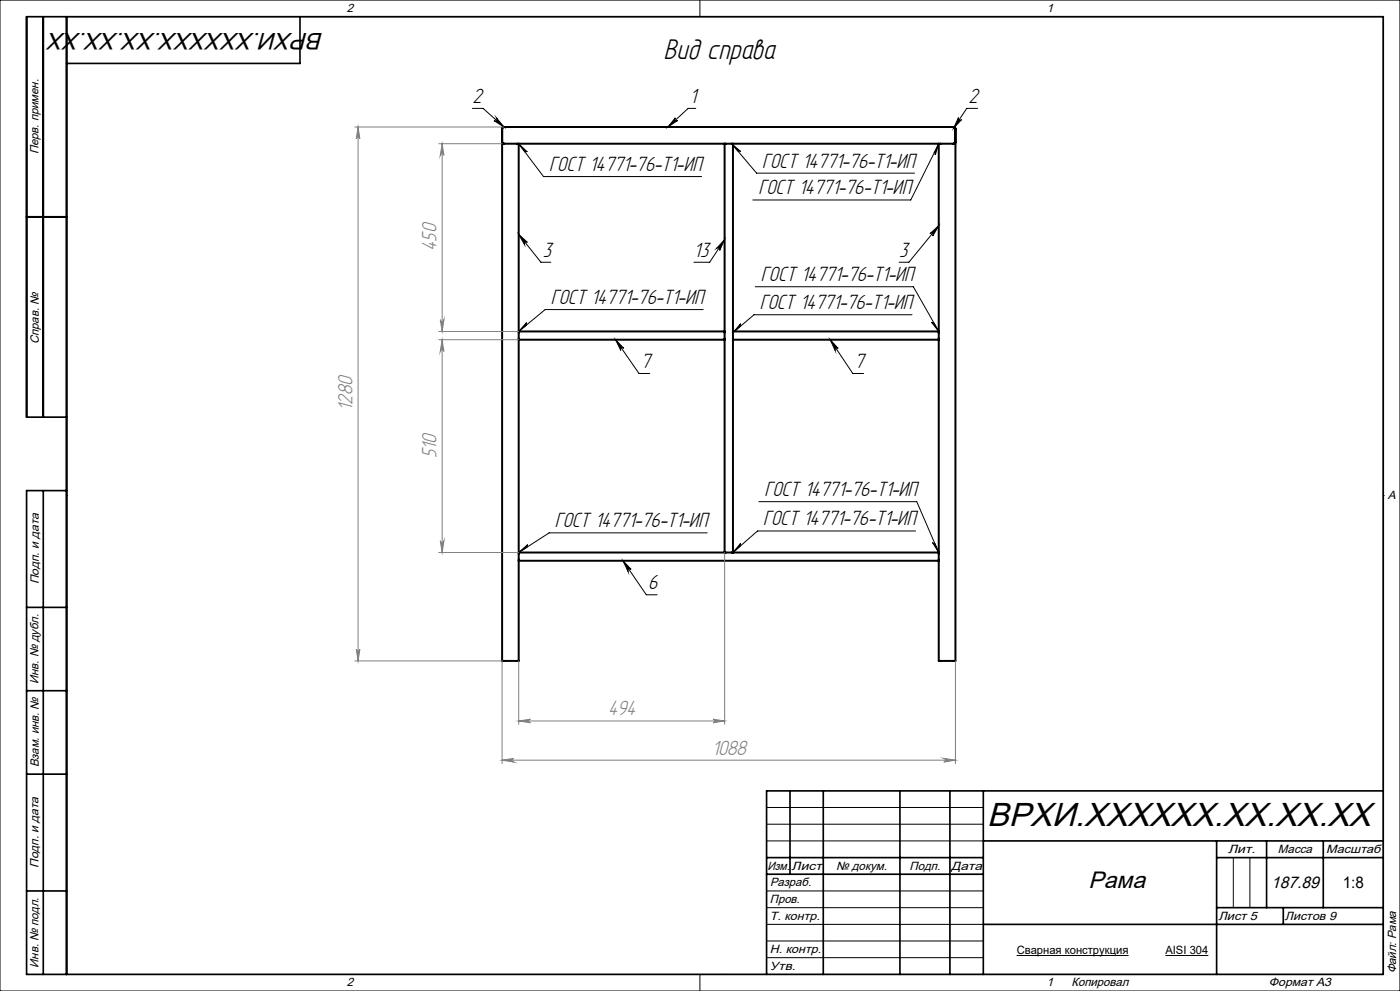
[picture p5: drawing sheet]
<svg xmlns="http://www.w3.org/2000/svg" width="420mm" height="297mm" viewBox="0 0 420 297" stroke-linecap="round" stroke-linejoin="round" font-family="sans-serif">
<g fill="none" stroke="#000" stroke-width=".6">
<path d="M150.6 42.5l.1 .3 .5 .3M150.6 42.5v-4l.6-.4h134.9l.5 .5v4l-.5 .5M150.6 42.5l.1 .4 .5 .2M151.2 43.1h-.6v155h5v-30M151.2 43.1h4.4M155.6 43.1h61.8M155.6 43.1v56.2M217.4 43.1h2.5M217.4 43.1v56.2M219.9 43.1h61.7M219.9 43.1v56.2M281.6 43.1h4.5"/>
<path d="M281.6 43.1v56.2M286.1 43.1h.5v155h-5v-30M8 65h12M155.6 99.3v2.5M155.6 99.3h61.8M217.4 99.3v2.5M219.9 99.3v2.5M219.9 99.3h61.7M281.6 99.3v2.5M155.6 101.8v63.8M155.6 101.8h61.8M217.4 101.8v63.8"/>
<path d="M219.9 101.8h61.7M219.9 101.8v63.8M281.6 101.8v63.8M155.6 165.6v2.5M155.6 165.6h61.8M155.6 168.1h126M217.4 165.6h2.5M219.9 165.6h61.7M281.6 165.6v2.5"/>
</g>
<g fill="none" stroke="#000" stroke-width=".3">
<path d="M0 0h420v297h-420zM20 5h395v287h-395zM210 0v5M217.5 5h.1M141.7 32.5h3.2l6.3 5.6M148.9 35.3l2.3 2.8-3-1.9a.55 .55 0 0 0 .8-.1 .55 .55 0 0 0-.1-.8zM202.6 35.3a.52 .52 0 0 0 0 .7 .52 .52 0 0 0 .7 .1l-2.9 2zM208.7 32.5h-2.3l-6 5.6M287.5 35.2a.55 .55 0 0 0 .2 .8 .55 .55 0 0 0 .8-.2l-2.4 2.6zM293.3 32.5h-3.3l-3.9 5.9M155.6 43.1l2.6 2.4h-.8zM155.6 43.1l7.5 9.8h47.4"/>
<path d="M219.5 43.1l2.7 2.3-.5-.2-.3 .2zM219.5 43.1l7.5 8.8h47.4M281.6 43.1l-1 3.4-.1-.5-.2-.2zM281.6 43.1l-8.4 16.8h-47.4M155.6 70.2l2.6 2.4a.55 .55 0 0 0-.7 0 .55 .55 0 0 0-.1 .7zM155.6 70.2l6.7 8.4h2.9M217.4 71.8l-1.5 3.2a.55 .55 0 0 0-.2-.7 .55 .55 0 0 0-.7 .1zM217.4 71.8l-4.5 6.8h-4.7M279 70l2.6-2.3-1.8 3a.55 .55 0 0 0-.1-.7 .55 .55 0 0 0-.7 0zM281.6 67.7l-8.9 10.9h-3M158 96.7l-.2 .4 .1 .3-2.3 1.9zM211 92.8h-47.5l-7.9 6.5"/>
<path d="M222.2 97l-.1 .8-2.2 1.9zM226.6 85.9h47.4l7.6 13.4M273.6 94.3h-47.4l-6.3 5.4M279.4 96.6l.7 .1 1.5 2.6zM184.7 101.8l2.4 2.6a.54 .54 0 0 0-.7-.1 .54 .54 0 0 0-.2 .7zM184.7 101.8l7 10.1h3.2M249.1 101.8l2.4 2.6a.55 .55 0 0 0-.8-.1 .55 .55 0 0 0-.2 .7zM249.1 101.8l6.7 10.1h3.3M20 148.5h.1M212.2 159.7h-47.5l-9.1 5.9M227.6 150.4h47.4l6.6 15.2M274.7 159.1h-47.4l-7.4 6.5"/>
<path d="M415 148.5h.1M155.6 165.6l2.7-2.4-.3 .5 .2 .3zM186.9 168.1l2.4 2.5a.56 .56 0 0 0-.7-.1 .56 .56 0 0 0-.2 .8zM186.9 168.1l7 10.2h3.2M222.2 162.9l-.2 .3 .1 .4-2.2 2zM279.8 162.6l.6 .2 1.2 2.8zM230 242h65M230 247h65M230 252h65M370 257v15M375 257v15M230 267h65"/>
<path d="M230 272h65M230 277h65M210 292v5M217.5 292h.1M230 282h65M230 287h65M305 286.4h33.6M349.6 286.4h12.9"/>
</g>
<g fill="none" stroke="#808080" stroke-width=".3">
<path d="M106.4 38.1h44.8M107.4 38.1l.5 3.5a.53 .53 0 0 0-.5-.6 .53 .53 0 0 0-.5 .6zM107.4 38.1v160M131.6 43.1h19M132.6 43.1v56.2M132.6 43.1l.6 3.5a.55 .55 0 0 0-.6-.5 .55 .55 0 0 0-.5 .5zM131.6 99.3h24M132.1 95.8a.55 .55 0 0 0 .5 .5 .55 .55 0 0 0 .6-.5l-.6 3.5zM131.6 101.8h24M132.6 101.8v63.8M132.6 101.8l.6 3.5a.55 .55 0 0 0-.6-.5 .55 .55 0 0 0-.5 .5zM131.6 165.6h24"/>
<path d="M132.1 162.1a.55 .55 0 0 0 .5 .5 .55 .55 0 0 0 .6-.5l-.6 3.5zM217.4 165.6v51.5M106.4 198.1h44.2v30.7M106.9 194.6a.53 .53 0 0 0 .5 .5 .53 .53 0 0 0 .5-.5l-.5 3.5zM155.6 198.1v19M286.6 198.1v30.7M155.6 216.1l3.5-.6a.53 .53 0 0 0-.5 .6 .53 .53 0 0 0 .5 .5zM155.6 216.1h61.8M213.9 215.5l3.5 .6-3.5 .5a.53 .53 0 0 0 .5-.5 .53 .53 0 0 0-.5-.6zM150.6 227.8l3.5-.5a.55 .55 0 0 0-.5 .5 .55 .55 0 0 0 .5 .6zM150.6 227.8h136M283.1 227.3l3.5 .5-3.5 .6a.55 .55 0 0 0 .5-.6 .55 .55 0 0 0-.5-.5z"/>
</g>
<g fill="none" stroke="#000" stroke-width=".5">
<path d="M13 5v120M20 5v287M90 5v14h-70M8 65h12M20 125h-12v-120h407v287h-407v-145h12M13 147v145M8 182h12M8 207h12M8 232h12M237 237v25M247 237v55M270 237v55"/>
<path d="M285 237v55M295 237v55M415 237h-185v55M230 257h65M295 252h120M365 252v40M365 257h50M380 252v20M397 252v20M8 267h12M230 262h65M295 277h120"/>
<path d="M365 272h50M385 272v5"/>
</g>
<path d="M202.6 35.3a.52 .52 0 0 0 0 .7 .52 .52 0 0 0 .7 .1l-2.9 2zM148.9 35.3l2.3 2.8-3-1.9a.55 .55 0 0 0 .8-.1 .55 .55 0 0 0-.1-.8zM287.5 35.2a.55 .55 0 0 0 .2 .8 .55 .55 0 0 0 .8-.2l-2.4 2.6zM155.6 70.2l2.6 2.4a.55 .55 0 0 0-.7 0 .55 .55 0 0 0-.1 .7zM217.4 71.8l-1.5 3.2a.55 .55 0 0 0-.2-.7 .55 .55 0 0 0-.7 .1zM279 70l2.6-2.3-1.8 3a.55 .55 0 0 0-.1-.7 .55 .55 0 0 0-.7 0zM184.7 101.8l2.4 2.6a.54 .54 0 0 0-.7-.1 .54 .54 0 0 0-.2 .7zM249.1 101.8l2.4 2.6a.55 .55 0 0 0-.8-.1 .55 .55 0 0 0-.2 .7zM186.9 168.1l2.4 2.5a.56 .56 0 0 0-.7-.1 .56 .56 0 0 0-.2 .8zM155.6 43.1l2.6 2.4h-.8zM158 96.7l-.2 .4 .1 .3-2.3 1.9zM222.2 97l-.1 .8-2.2 1.9zM219.5 43.1l2.7 2.3-.5-.2-.3 .2zM281.6 43.1l-1 3.4-.1-.5-.2-.2zM279.4 96.6l.7 .1 1.5 2.6zM155.6 165.6l2.7-2.4-.3 .5 .2 .3zM222.2 162.9l-.2 .3 .1 .4-2.2 2zM279.8 162.6l.6 .2 1.2 2.8z" fill="#000"/>
<g fill="#808080">
<path d="M150.6 227.8l3.5-.5a.55 .55 0 0 0-.5 .5 .55 .55 0 0 0 .5 .6zM283.1 227.3l3.5 .5-3.5 .6a.55 .55 0 0 0 .5-.6 .55 .55 0 0 0-.5-.5zM155.6 216.1l3.5-.6a.53 .53 0 0 0-.5 .6 .53 .53 0 0 0 .5 .5zM213.9 215.5l3.5 .6-3.5 .5a.53 .53 0 0 0 .5-.5 .53 .53 0 0 0-.5-.6z"/>
<path d="M107.4 38.1l.5 3.5a.53 .53 0 0 0-.5-.6 .53 .53 0 0 0-.5 .6zM106.9 194.6a.53 .53 0 0 0 .5 .5 .53 .53 0 0 0 .5-.5l-.5 3.5zM132.6 43.1l.6 3.5a.55 .55 0 0 0-.6-.5 .55 .55 0 0 0-.5 .5zM132.1 95.8a.55 .55 0 0 0 .5 .5 .55 .55 0 0 0 .6-.5l-.6 3.5zM132.6 101.8l.6 3.5a.55 .55 0 0 0-.6-.5 .55 .55 0 0 0-.5 .5zM132.1 162.1a.55 .55 0 0 0 .5 .5 .55 .55 0 0 0 .6-.5l-.6 3.5z"/>
</g>
<text font-size="10" x="296.1" y="247.6">ВРХИ.XXXXXX.XX.XX.XX</text>
<text font-size="9.5" x="199.1" y="17.8">Вид справа</text>
<g font-size="7.1">
<text x="97.1" y="9.8" transform="rotate(-180 97.1 9.8)">ВРХИ.XXXXXX.XX.XX.XX</text>
<text x="326.6" y="266.1">Рама</text>
</g>
<g font-size="6.9">
<text x="141.7" y="30.8">2</text>
<text x="207" y="30.8">1</text>
<text x="290.6" y="30.8">2</text>
<text x="164.8" y="51.2">ГОСТ 14771-76-Т1-ИП</text>
<text x="228.6" y="50.2">ГОСТ 14771-76-Т1-ИП</text>
<text x="227.5" y="58.3">ГОСТ 14771-76-Т1-ИП</text>
<text x="162.8" y="76.9">3</text>
<text x="208.2" y="76.9">13</text>
<text x="269.8" y="76.9">3</text>
<text x="228.3" y="84.2">ГОСТ 14771-76-Т1-ИП</text>
<text x="165.2" y="91.1">ГОСТ 14771-76-Т1-ИП</text>
<text x="227.9" y="92.7">ГОСТ 14771-76-Т1-ИП</text>
<text x="192.2" y="110.2">7</text>
<text x="256.4" y="110.2">7</text>
<text x="229.3" y="148.7">ГОСТ 14771-76-Т1-ИП</text>
<text x="166.4" y="158">ГОСТ 14771-76-Т1-ИП</text>
<text x="228.9" y="157.5">ГОСТ 14771-76-Т1-ИП</text>
<text x="194.5" y="176.6">6</text>
</g>
<g font-size="6.9" fill="#808080">
<text x="131" y="75.1" transform="rotate(-90 131 75.1)">450</text>
<text x="105.8" y="123" transform="rotate(-90 105.8 123)">1280</text>
<text x="131" y="137.2" transform="rotate(-90 131 137.2)">510</text>
<text x="182.4" y="214.4">494</text>
<text x="213.7" y="226.1">1088</text>
</g>
<text font-size="5" x="381.3" y="266">187.89</text>
<text font-size="4.8" x="402.8" y="266">1:8</text>
<g font-size="3.6">
<text x="104" y="3.6">2</text>
<text x="314" y="3.6">1</text>
<text x="11.6" y="46.3" transform="rotate(-90 11.6 46.3)">Перв. примен.</text>
<text x="11.6" y="103.2" transform="rotate(-90 11.6 103.2)">Справ. №</text>
<text x="416.4" y="149.6">A</text>
<text x="11.6" y="175.1" transform="rotate(-90 11.6 175.1)">Подп. и дата</text>
<text x="11.6" y="205" transform="rotate(-90 11.6 205)">Инв. № дубл.</text>
<text x="11.6" y="230" transform="rotate(-90 11.6 230)">Взам. инв. №</text>
<text x="368.4" y="255.6">Лит.</text>
<text x="383.4" y="255.6">Масса</text>
<text x="397.8" y="255.6">Масштаб</text>
<text x="11.6" y="260.1" transform="rotate(-90 11.6 260.1)">Подп. и дата</text>
<text x="230.2" y="260.6">Изм.</text>
<text x="237.5" y="260.6">Лист</text>
<text x="250.9" y="260.6">№ докум.</text>
<text x="272.9" y="260.6">Подп.</text>
<text x="285.4" y="260.6">Дата</text>
<text x="231" y="265.6">Разраб.</text>
<text x="231" y="275.6">Т. контр.</text>
<text x="231" y="270.6">Пров.</text>
<text x="365.5" y="275.6">Лист 5</text>
<text x="385.5" y="275.6">Листов 9</text>
<text x="231" y="285.6">Н. контр.</text>
<text x="11.6" y="290" transform="rotate(-90 11.6 290)">Инв. № подл.</text>
<text x="231" y="290.6">Утв.</text>
<text x="418.9" y="291.8" transform="rotate(-90 418.9 291.8)">Файл: Рама</text>
<text x="104" y="295.6">2</text>
<text x="314" y="295.6">1</text>
<text x="321.5" y="295.6">Копировал</text>
<text x="380.7" y="295.6">Формат А3</text>
</g>
<g font-size="3.4">
<text x="305" y="286">Сварная конструкция</text>
<text x="349.6" y="286">AISI 304</text>
</g>
</svg>
